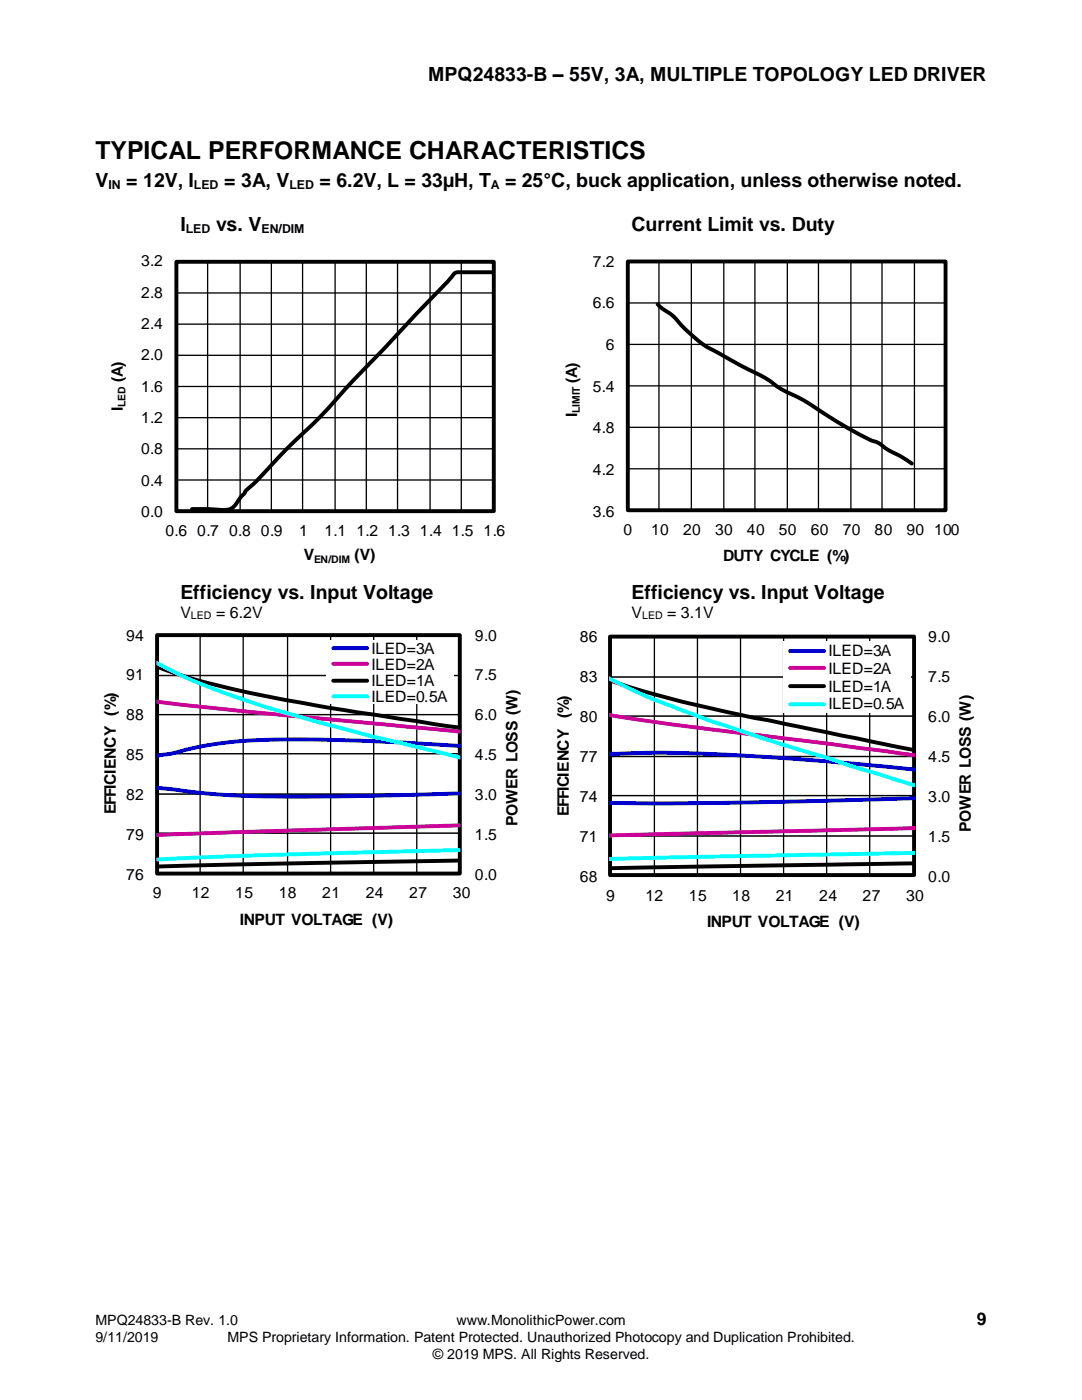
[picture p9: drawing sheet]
<svg xmlns="http://www.w3.org/2000/svg" width="216mm" height="279mm" viewBox="0 0 216 279" stroke-linecap="round" stroke-linejoin="round" font-family="sans-serif">
<g fill="none" stroke="#000" stroke-width=".26">
<path d="M35.2 52.2h63.3v49.8h-63.3zM35.2 58.5h63.3M41.4 52.2v49.8M47.9 52.2v49.8M54.1 52.2v49.8M60.4 52.2v49.8M66.9 52.2v49.8M73.1 52.2v49.8M79.3 52.2v49.8M85.8 52.2v49.8M92 52.2v49.8M125.3 52.2h63.4v49.6h-63.4z"/>
<path d="M131.5 52.2v49.6M138 52.2v49.6M144.4 52.2v49.6M150.6 52.2v49.6M157.1 52.2v49.6M163.3 52.2v49.6M169.8 52.2v49.6M176 52.2v49.6M182.5 52.2v49.6M35.2 64.7h63.3M35.2 70.9h63.3M35.2 77.1h63.3"/>
<path d="M125.3 77h63.4M125.3 68.7h63.4M125.3 60.5h63.4M35.2 83.4h63.3M35.2 89.6h63.3M35.2 95.8h63.3M125.3 93.6h63.4M125.3 85.3h63.4M31.3 126.8h60.5v47.5h-60.5zM31.3 134.8h60.5M39.9 126.8v47.5M48.5 126.8v47.5"/>
<path d="M57.4 126.8v47.5M66 126.8v47.5M74.6 126.8v47.5M83.2 126.8v47.5M31.3 142.6h60.5M31.3 150.4h60.5M31.3 158.5h60.5M31.3 166.3h60.5"/>
</g>
<path d="M35.2 52.2h63.3v49.8h-63.3zM125.3 52.2h63.4v49.6h-63.4zM31.3 126.8h60.4v47.5h-60.4z" fill="none" stroke="#000" stroke-width=".78" stroke-linecap="butt"/>
<path d="M98.7 54.3h-6.5a1.76 1.76 0 0 0-2.2 1.1l-14.6 15.5a202.6 202.6 0 0 0-10.8 11.5l-.6 .7a188.3 188.3 0 0 0-13.2 13.3 7.1 7.1 0 0 0-2.2 2.2l-1 1.3a3.1 3.1 0 0 1-3.5 1.9l-5.8-.2M131.2 60.7a8.9 8.9 0 0 0 2.6 2l.5 .4a29 29 0 0 0 10.3 8.1l5.1 2.7a25.9 25.9 0 0 1 6.2 3.8 52.6 52.6 0 0 1 9.7 5.6 62.6 62.6 0 0 0 10 5.3 19.8 19.8 0 0 0 4.7 2.8l1.6 1.1M31.2 133l3.8 1.4 4.8 1.5 12 2.8 14 2.6 26 3.9M91.8 171.7l-38.9 .7-21.7 .5" fill="none" stroke="#000" stroke-width=".78"/>
<path d="M31.3 126.8h60.5M31.3 134.8h60.5M31.3 142.6h60.5M31.3 150.4h60.5M31.3 158.5h60.5M31.3 166.3h60.5M31.3 174.3h60.5" fill="none" stroke="#898989" stroke-width=".26"/>
<path d="M31.2 157.2l11.7 1.3 10 .4h18.2l20.7-.6M91.8 148.9l-20.2-1.1-11-.2-7.7 .1-5.3 .2-4.7 .6-3.4 .6-5.3 1.3-1.9 .3-1.1 .3" fill="none" stroke="#00c" stroke-width=".78"/>
<path d="M31.2 140l18.9 2.1 41.7 3.9M91.8 164.7l-60.6 1.9" fill="none" stroke="#c09" stroke-width=".78"/>
<path d="M31.2 132.2l4.5 2.4 3.3 1.5 6.3 2.4 7.6 2.6 10.1 2.9 11 2.9 17.8 4.3M91.8 169.7l-40.5 1-20.1 .9" fill="none" stroke="#0ff" stroke-width=".78"/>
<path d="M65.1 127.7h25.5v12.7h-25.5z" fill-rule="evenodd" fill="#fff"/>
<path d="M66.5 129.4h6.8M121.5 150.4l10.8-.2 13 .4 19.3 1.3 17.8 1.7M182.4 159.3l-37.1 .9-13 .1-10.8-.1" fill="none" stroke="#00c" stroke-width=".78"/>
<path d="M66.5 132.5h6.8M121.5 142.7l12.8 1.9 29.3 3.6 18.8 2.5M182.4 165.3l-60.9 1.4" fill="none" stroke="#c09" stroke-width=".78"/>
<path d="M66.5 135.9h6.8M121.5 135.7l6.5 2.1 9.2 2.5 12.9 2.9 32.3 6.5M182.4 172.3l-60.9 1" fill="none" stroke="#000" stroke-width=".78"/>
<path d="M66.5 139h6.8M121.5 135.4l8.4 4 12.1 4.6 13 4.2 10.1 3 5.3 1.9 12 3.6M182.4 170.2l-60.9 1.2" fill="none" stroke="#0ff" stroke-width=".78"/>
<path d="M121.7 135.1h60.7M121.7 127.1h60.7M121.7 158.8h60.7M121.7 151h60.7M121.7 142.9h60.7M121.7 174.6h60.7M121.7 166.8h60.7" fill="none" stroke="#898989" stroke-width=".26"/>
<path d="M121.7 127.1h60.7v47.5h-60.7zM121.7 135.1h60.7M130.6 127.1v47.5M139.2 127.1v47.5M147.8 127.1v47.5M156.4 127.1v47.5M164.9 127.1v47.5M173.5 127.1v47.5M121.7 158.8h60.7M121.7 151h60.7M121.7 142.9h60.7M121.7 166.8h60.7" fill="none" stroke="#000" stroke-width=".26"/>
<path d="M121.7 127h60.7v47.6h-60.7z" fill="none" stroke="#000" stroke-width=".78" stroke-linecap="butt"/>
<path d="M156.2 128h25.5v14.3h-25.5z" fill-rule="evenodd" fill="#fff"/>
<path d="M157.7 129.9h6.7" fill="none" stroke="#00c" stroke-width=".78"/>
<path d="M157.7 133.3h6.7" fill="none" stroke="#c09" stroke-width=".78"/>
<path d="M157.7 136.9h6.7" fill="none" stroke="#000" stroke-width=".78"/>
<path d="M157.7 140.6h6.7" fill="none" stroke="#0ff" stroke-width=".78"/>
<text font-size="5" x="19" y="31.7">TYPICAL PERFORMANCE CHARACTERISTICS</text>
<g font-size="3.9">
<text x="85.4" y="16.3">MPQ24833-B – 55V, 3A, MULTIPLE TOPOLOGY LED DRIVER</text>
<text x="19" y="37.4">V</text>
<text x="25.2" y="37.4">= 12V, I</text>
<text x="44.7" y="37.4">= 3A, V</text>
<text x="63.8" y="37.4">= 6.2V, L = 33µH, T</text>
<text x="100.8" y="37.4">= 25°C, buck application, unless otherwise noted.</text>
<text x="36" y="46.1">I</text>
<text x="43.1" y="46.1">vs. V</text>
<text x="126" y="46.1">Current Limit vs. Duty</text>
<text x="36" y="119.5">Efficiency vs. Input Voltage</text>
<text x="126" y="119.5">Efficiency vs. Input Voltage</text>
</g>
<text font-size="3.5" x="194.9" y="264.5">9</text>
<g font-size="3.2">
<text x="36" y="123.3">V</text>
<text x="43.1" y="123.3">= 6.2V</text>
<text x="126" y="123.3">V</text>
<text x="133.1" y="123.3">= 3.1V</text>
</g>
<g font-size="3.1">
<text x="28.2" y="53.2">3.2</text>
<text x="118.3" y="53.2">7.2</text>
<text x="28.2" y="59.4">2.8</text>
<text x="28.2" y="65.7">2.4</text>
<text x="118.3" y="61.6">6.6</text>
<text x="28.2" y="71.9">2.0</text>
<text x="120.9" y="69.9">6</text>
<text x="24.5" y="76.3" transform="rotate(-90 24.5 76.3)">(A)</text>
<text x="115.2" y="76.5" transform="rotate(-90 115.2 76.5)">(A)</text>
<text x="24.5" y="82" transform="rotate(-90 24.5 82)">I</text>
<text x="28.2" y="78.2">1.6</text>
<text x="115.2" y="83.3" transform="rotate(-90 115.2 83.3)">I</text>
<text x="118.3" y="78.2">5.4</text>
<text x="28.2" y="84.4">1.2</text>
<text x="118.3" y="86.5">4.8</text>
<text x="28.2" y="90.7">0.8</text>
<text x="118.3" y="94.8">4.2</text>
<text x="28.2" y="97">0.4</text>
<text x="28.2" y="103.2">0.0</text>
<text x="33" y="106.9">0.6</text>
<text x="39.4" y="106.9">0.7</text>
<text x="45.7" y="106.9">0.8</text>
<text x="52.1" y="106.9">0.9</text>
<text x="59.7" y="106.9">1</text>
<text x="64.8" y="106.9">1.1</text>
<text x="71.1" y="106.9">1.2</text>
<text x="77.5" y="106.9">1.3</text>
<text x="83.8" y="106.9">1.4</text>
<text x="90.1" y="106.9">1.5</text>
<text x="96.5" y="106.9">1.6</text>
<text x="118.3" y="103.1">3.6</text>
<text x="124.4" y="106.9">0</text>
<text x="129.9" y="106.9">10</text>
<text x="136.3" y="106.9">20</text>
<text x="142.7" y="106.9">30</text>
<text x="149" y="106.9">40</text>
<text x="155.4" y="106.9">50</text>
<text x="161.8" y="106.9">60</text>
<text x="168.1" y="106.9">70</text>
<text x="174.5" y="106.9">80</text>
<text x="180.9" y="106.9">90</text>
<text x="186.4" y="106.9">100</text>
<text x="60.6" y="111.8">V</text>
<text x="70.8" y="111.8">(V)</text>
<text x="144.3" y="112">DUTY CYCLE (%)</text>
<text x="25.2" y="127.8">94</text>
<text x="74.2" y="130.4">ILED=3A</text>
<text x="94.8" y="127.8">9.0</text>
<text x="115.7" y="128.1">86</text>
<text x="165.3" y="130.9">ILED=3A</text>
<text x="185.2" y="128.1">9.0</text>
<text x="25.2" y="135.8">91</text>
<text x="74.2" y="133.6">ILED=2A</text>
<text x="74.2" y="136.8">ILED=1A</text>
<text x="94.8" y="135.8">7.5</text>
<text x="115.7" y="136.1">83</text>
<text x="165.3" y="134.5">ILED=2A</text>
<text x="185.2" y="136.1">7.5</text>
<text x="25.2" y="143.7">88</text>
<text x="74.2" y="140">ILED=0.5A</text>
<text x="94.8" y="143.7">6.0</text>
<text x="165.3" y="138">ILED=1A</text>
<text x="165.3" y="141.6">ILED=0.5A</text>
<text x="115.7" y="144.1">80</text>
<text x="185.2" y="144.1">6.0</text>
<text x="25.2" y="151.7">85</text>
<text x="94.8" y="151.7">4.5</text>
<text x="115.7" y="152">77</text>
<text x="185.2" y="152">4.5</text>
<text x="25.2" y="159.6">82</text>
<text x="94.8" y="159.6">3.0</text>
<text x="115.7" y="160">74</text>
<text x="185.2" y="160">3.0</text>
<text x="23.1" y="162.4" transform="rotate(-90 23.1 162.4)">EFFICIENCY (%)</text>
<text x="25.2" y="167.6">79</text>
<text x="94.8" y="167.6">1.5</text>
<text x="103.3" y="164.9" transform="rotate(-90 103.3 164.9)">POWER LOSS (W)</text>
<text x="113.5" y="162.9" transform="rotate(-90 113.5 162.9)">EFFICIENCY (%)</text>
<text x="193.7" y="166" transform="rotate(-90 193.7 166)">POWER LOSS (W)</text>
<text x="115.7" y="168">71</text>
<text x="185.2" y="168">1.5</text>
<text x="25.2" y="175.5">76</text>
<text x="30.5" y="179.3">9</text>
<text x="38.3" y="179.3">12</text>
<text x="46.9" y="179.3">15</text>
<text x="55.6" y="179.3">18</text>
<text x="64.3" y="179.3">21</text>
<text x="73" y="179.3">24</text>
<text x="81.7" y="179.3">27</text>
<text x="90.3" y="179.3">30</text>
<text x="94.8" y="175.5">0.0</text>
<text x="115.7" y="176">68</text>
<text x="121" y="179.7">9</text>
<text x="128.8" y="179.7">12</text>
<text x="137.4" y="179.7">15</text>
<text x="146.1" y="179.7">18</text>
<text x="154.8" y="179.7">21</text>
<text x="163.5" y="179.7">24</text>
<text x="172.1" y="179.7">27</text>
<text x="180.8" y="179.7">30</text>
<text x="185.2" y="176">0.0</text>
<text x="47.9" y="184.6">INPUT VOLTAGE (V)</text>
<text x="141.1" y="185">INPUT VOLTAGE (V)</text>
</g>
<g font-size="2.8">
<text x="19" y="264.5">MPQ24833-B Rev. 1.0</text>
<text x="19" y="267.9">9/11/2019</text>
<text x="45.4" y="267.9">MPS Proprietary Information. Patent Protected. Unauthorized Photocopy and Duplication Prohibited.</text>
<text x="91.1" y="264.5">www.MonolithicPower.com</text>
<text x="86.4" y="271.1">© 2019 MPS. All Rights Reserved.</text>
</g>
<g font-size="2.5">
<text x="21.6" y="37.7">IN</text>
<text x="38.7" y="37.7">LED</text>
<text x="57.7" y="37.7">LED</text>
<text x="97.9" y="37.7">A</text>
<text x="37.1" y="46.4">LED</text>
<text x="52.2" y="46.4">EN/DIM</text>
</g>
<g font-size="2.1">
<text x="25" y="81.3" transform="rotate(-90 25 81.3)">LED</text>
<text x="115.7" y="82.5" transform="rotate(-90 115.7 82.5)">LIMIT</text>
<text x="62.7" y="112.3">EN/DIM</text>
<text x="38.1" y="123.5">LED</text>
<text x="128.1" y="123.5">LED</text>
</g>
</svg>
